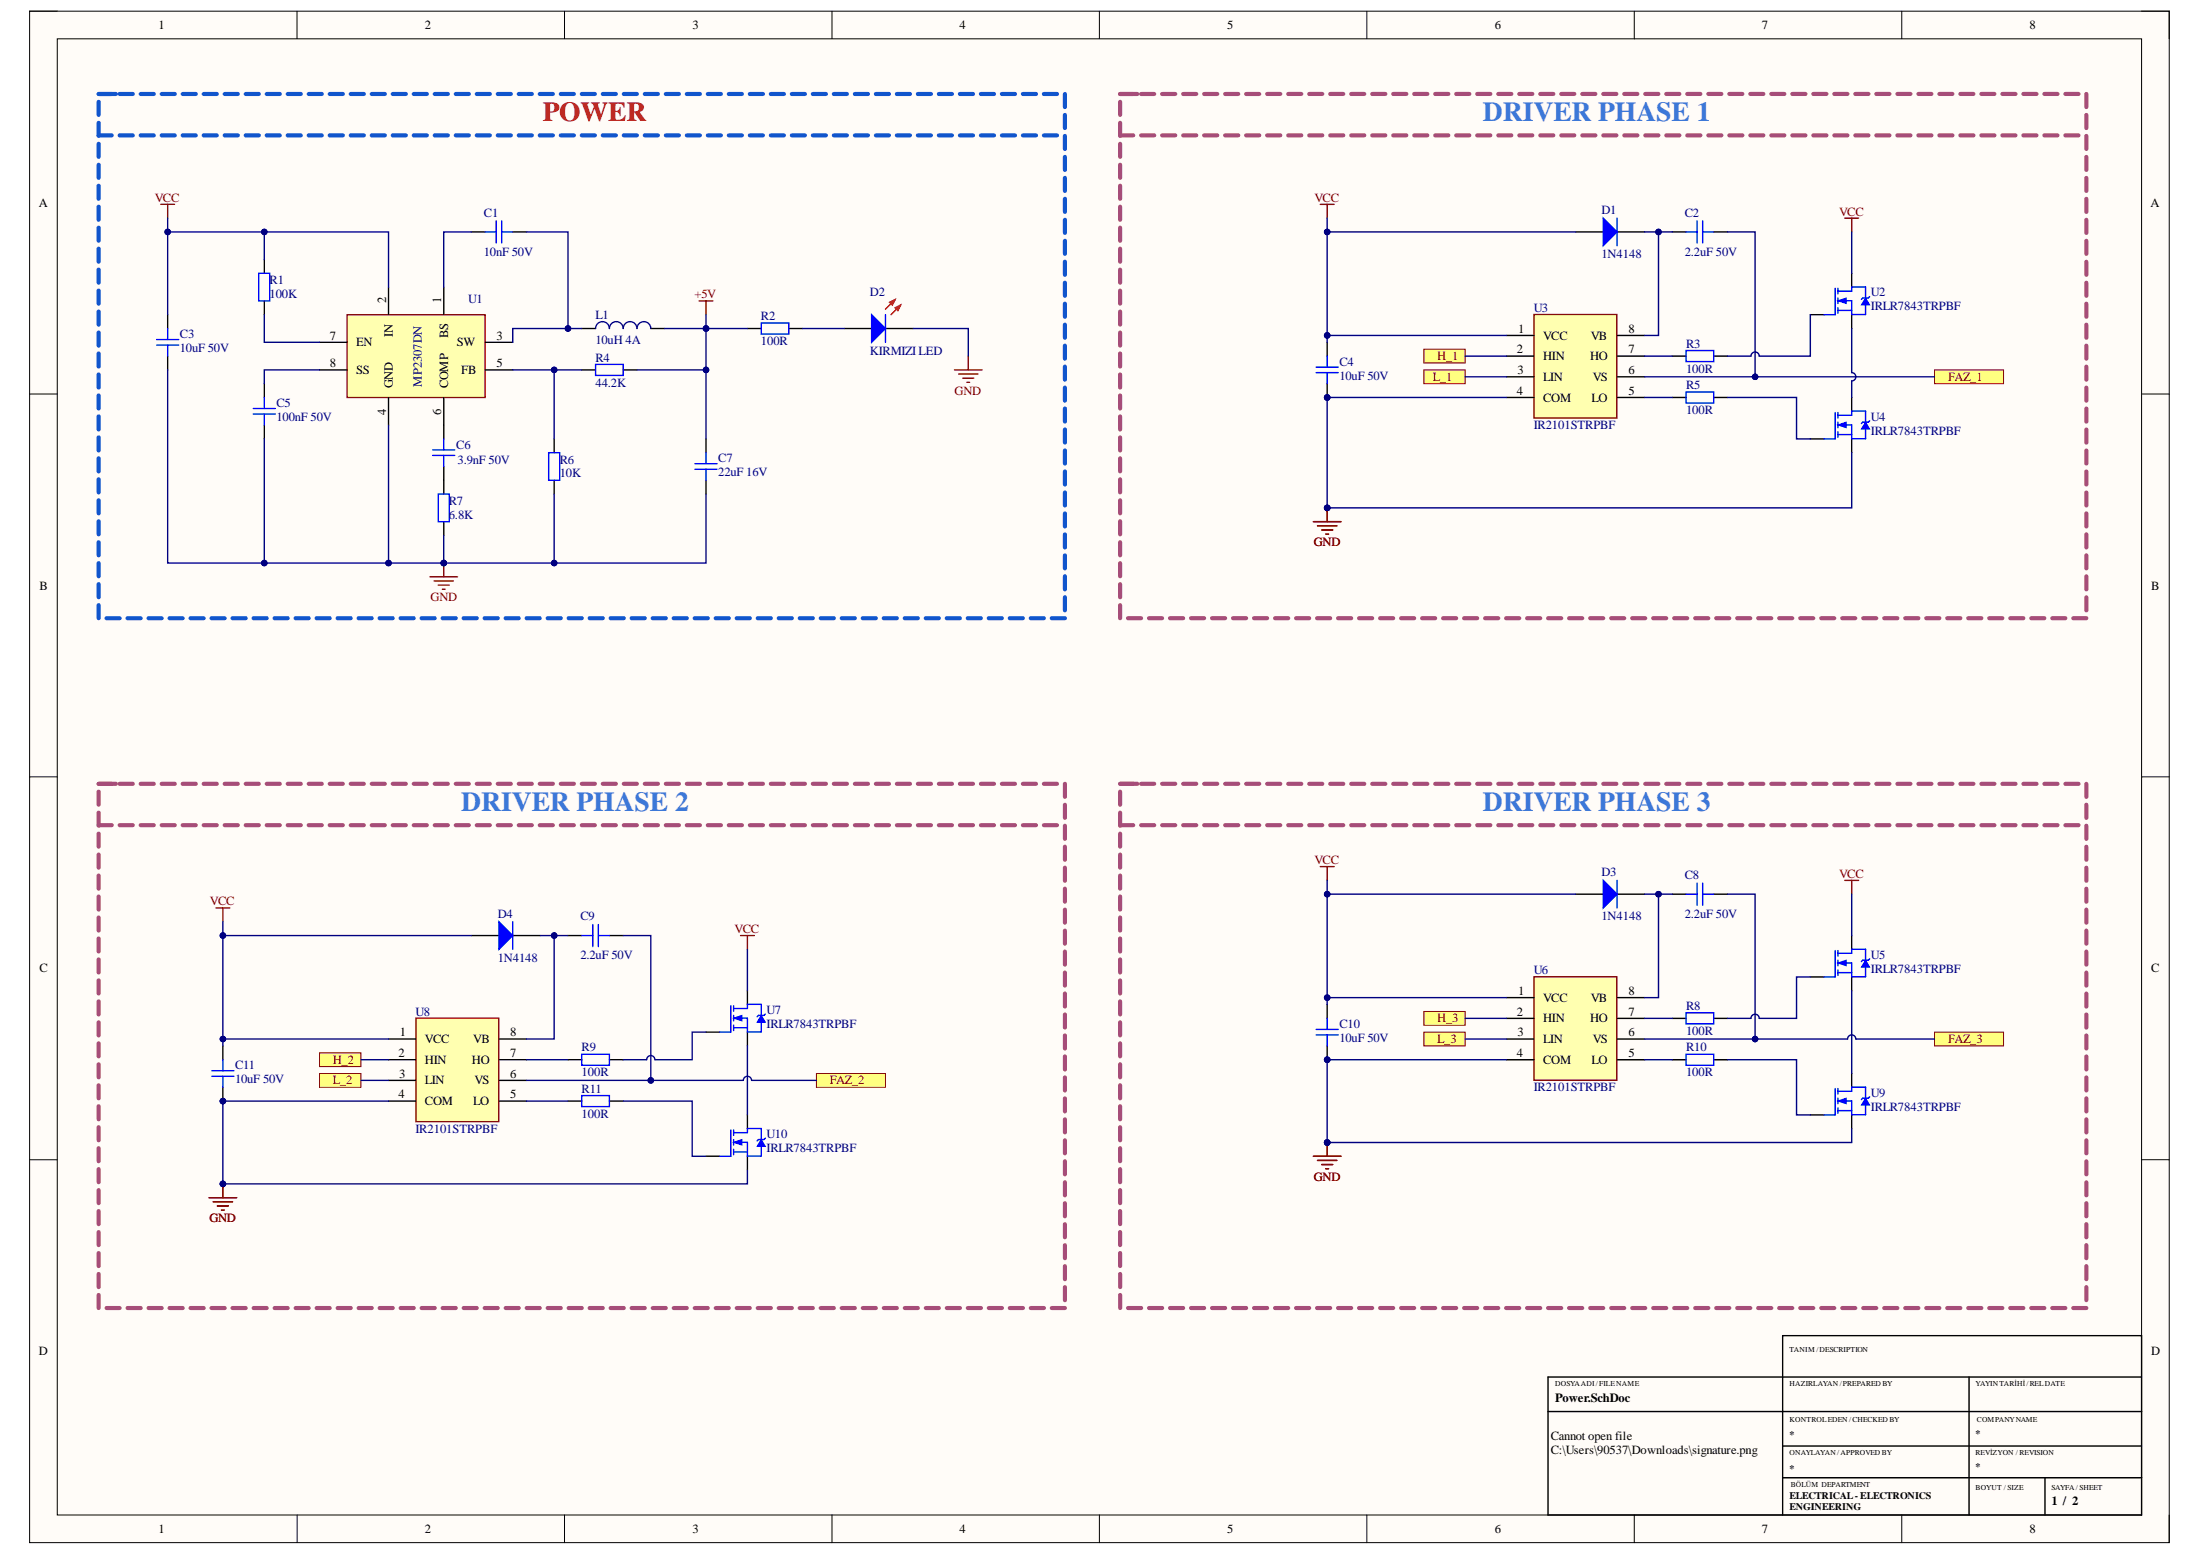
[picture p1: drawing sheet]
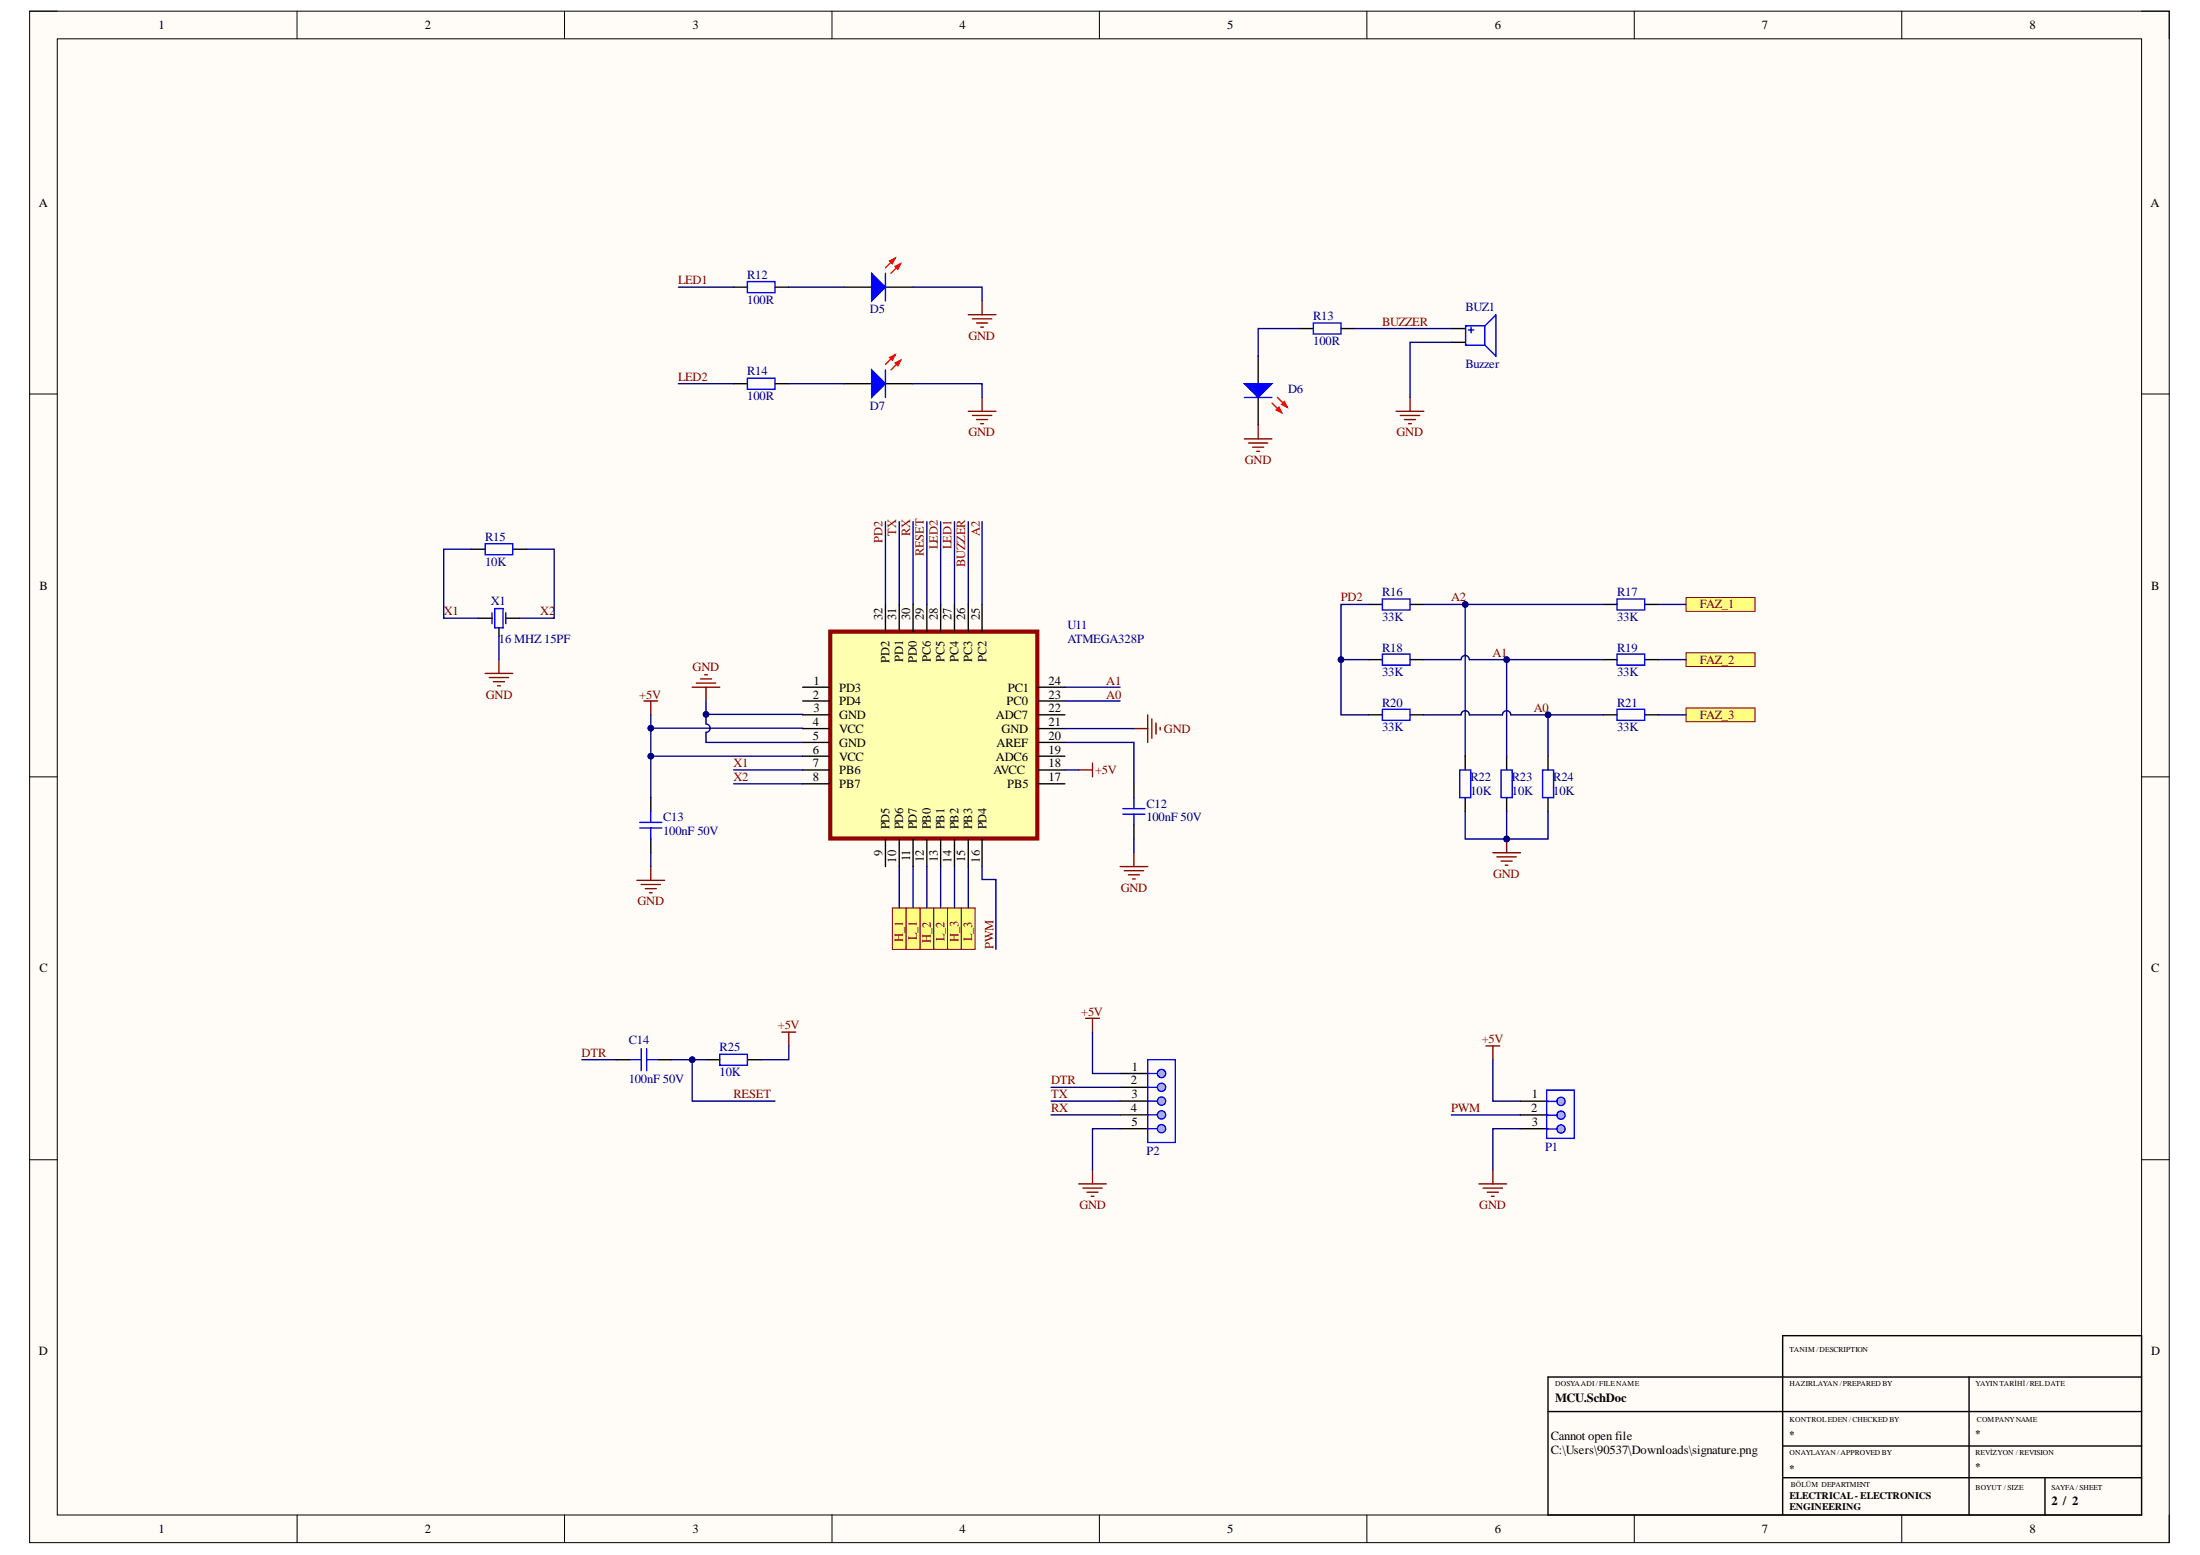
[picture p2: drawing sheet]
# Altium project ESC_Project.PrjPcb
2 sheets, 62 parts. Net scope: global (net labels, ports and power ports of the same name join across sheets).
Board file: ESC_PCB.PcbDoc
Sheets:
  Power.SchDoc
  MCU.SchDoc

## Sheet Power.SchDoc
size A3; SheetNumber: 1; SheetTotal: 2

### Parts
C1  Deger: 10nF 50V  [CAP 0805/2012]  (hidden comment: CAP CER 10000PF 50V X7R 0805)
C2  Deger: 2.2uF 50V  [CAP 1206/3216]  (hidden comment: CAP CER 2.2UF 50V X5R 1206)
C3  Deger: 10uF 50V  [CAP 1206/3216]  (hidden comment: CAP CER 10UF 50V X5R 1206)
C4  Deger: 10uF 50V  [CAP 1206/3216]  (hidden comment: CAP CER 10UF 50V X5R 1206)
C5  Deger: 100nF 50V  [CAP 0805/2012]  (hidden comment: CAP CER 0.1UF 50V X7R 0805)
C6  Deger: 3.9nF 50V  [CAP 0805/2012]  (hidden comment: CAP CER 3900PF 50V X7R 0805)
C7  Deger: 22uF 16V  [CAP 1206/3216]  (hidden comment: CAP CERAMIC 22UF 16V X7S 20% PAD)
C8  Deger: 2.2uF 50V  [CAP 1206/3216]  (hidden comment: CAP CER 2.2UF 50V X5R 1206)
C9  Deger: 2.2uF 50V  [CAP 1206/3216]  (hidden comment: CAP CER 2.2UF 50V X5R 1206)
C10  Deger: 10uF 50V  [CAP 1206/3216]  (hidden comment: CAP CER 10UF 50V X5R 1206)
C11  Deger: 10uF 50V  [CAP 1206/3216]  (hidden comment: CAP CER 10UF 50V X5R 1206)
D1  1N4148 Diyot  [SOD-123]  (value not drawn)
D2  Deger: KIRMIZI LED  [SMD: LED 0805/2012 RED]  (hidden comment: Red 645nm LED Indication - Discrete 1.8V 0805)
D3  1N4148 Diyot  [SOD-123]  (value not drawn)
D4  1N4148 Diyot  [SOD-123]  (value not drawn)
L1  FIXED IND 10UH 4A 68 MOHM SMD  [ASPI-0630LR-100M-T15]  (value not drawn)
R1  Deger: 100K  [RES_0805]  (hidden comment: RES SMD 100K OHM 1% 1/8W 0805)
R2  Deger: 100R  [RES_0805]  (hidden comment: RES SMD 100 OHM 1% 1/8W 0805)
R3  Deger: 100R  [RES_0805]  (hidden comment: RES SMD 100 OHM 1% 1/8W 0805)
R4  Deger: 44.2K  [RES_0805]  (hidden comment: RES SMD 44.2K OHM 1% 1/8W 0805)
R5  Deger: 100R  [RES_0805]  (hidden comment: RES SMD 100 OHM 1% 1/8W 0805)
R6  Deger: 10K  [RES_0805]  (hidden comment: RES SMD 10K OHM 1% 1/8W 0805)
R7  Deger: 6.8K  [RES_0805]  (hidden comment: RES SMD 6.8K OHM 1% 1/8W 0805)
R8  Deger: 100R  [RES_0805]  (hidden comment: RES SMD 100 OHM 1% 1/8W 0805)
R9  Deger: 100R  [RES_0805]  (hidden comment: RES SMD 100 OHM 1% 1/8W 0805)
R10  Deger: 100R  [RES_0805]  (hidden comment: RES SMD 100 OHM 1% 1/8W 0805)
R11  Deger: 100R  [RES_0805]  (hidden comment: RES SMD 100 OHM 1% 1/8W 0805)
U1  IC REG BUCK ADJUSTABLE 3A 8SOIC  [SOIC8_PAD]  (value not drawn)
U2  Deger: IRLR7843TRPBF  [DPAK]  (hidden comment: MOSFET N-CH 30V 161A DPAK)
U3  Deger: IR2101STRPBF  [SOIC8]  (hidden comment: IC GATE DRVR HALF-BRIDGE 8SOIC)
U4  Deger: IRLR7843TRPBF  [DPAK]  (hidden comment: MOSFET N-CH 30V 161A DPAK)
U5  Deger: IRLR7843TRPBF  [DPAK]  (hidden comment: MOSFET N-CH 30V 161A DPAK)
U6  Deger: IR2101STRPBF  [SOIC8]  (hidden comment: IC GATE DRVR HALF-BRIDGE 8SOIC)
U7  Deger: IRLR7843TRPBF  [DPAK]  (hidden comment: MOSFET N-CH 30V 161A DPAK)
U8  Deger: IR2101STRPBF  [SOIC8]  (hidden comment: IC GATE DRVR HALF-BRIDGE 8SOIC)
U9  Deger: IRLR7843TRPBF  [DPAK]  (hidden comment: MOSFET N-CH 30V 161A DPAK)
U10  Deger: IRLR7843TRPBF  [DPAK]  (hidden comment: MOSFET N-CH 30V 161A DPAK)

### Ports
FAZ_1, FAZ_2, FAZ_3, H_1, H_2, H_3, L_1, L_2, L_3

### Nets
+5V: C7.2 L1.2 R2.1 R4.2
GND: C3.1 C4.1 C5.1 C7.1 C10.1 C11.1 D2.2(K) R6.1 R7.1 U1.4(GND) U3.4(COM) U4.3(S) U6.4(COM) U8.4(COM) U9.3(S) U10.3(S)
VCC: C3.2 C4.2 C10.2 C11.2 D1.1(A) D3.1(A) D4.1(A) R1.2 U1.2(IN) U2.4(D) U3.1(VCC) U5.4(D) U6.1(VCC) U7.4(D) U8.1(VCC)
NetC1_1: C1.1 U1.1(BS)
NetC1_2: C1.2 L1.1 U1.3(SW)
NetC2_1: C2.1 D1.2(K) U3.8(VB)
NetC2_2: C2.2 U3.6(VS) ; port FAZ_1
NetC5_2: C5.2 U1.8(SS)
NetC6_1: C6.1 R7.2
NetC6_2: C6.2 U1.6(COMP)
NetC8_1: C8.1 D3.2(K) U6.8(VB)
NetC8_2: C8.2 U6.6(VS) ; port FAZ_3
NetC9_1: C9.1 D4.2(K) U8.8(VB)
NetC9_2: C9.2 U8.6(VS) ; port FAZ_2
NetD2_1: D2.1(A) R2.2
NetR1_1: R1.1 U1.7(EN)
NetR3_1: R3.1 U3.7(HO)
NetR3_2: R3.2 U2.1(G)
NetR4_1: R4.1 R6.2 U1.5(FB)
NetR5_1: R5.1 U3.5(LO)
NetR5_2: R5.2 U4.1(G)
NetR8_1: R8.1 U6.7(HO)
NetR8_2: R8.2 U5.1(G)
NetR9_1: R9.1 U8.7(HO)
NetR9_2: R9.2 U7.1(G)
NetR10_1: R10.1 U6.5(LO)
NetR10_2: R10.2 U9.1(G)
NetR11_1: R11.1 U8.5(LO)
NetR11_2: R11.2 U10.1(G)
NetU2_3: U2.3(S) U4.4(D)
NetU3_2: U3.2(HIN) ; port H_1
NetU3_3: U3.3(LIN) ; port L_1
NetU5_3: U5.3(S) U9.4(D)
NetU6_2: U6.2(HIN) ; port H_3
NetU6_3: U6.3(LIN) ; port L_3
NetU7_3: U7.3(S) U10.4(D)
NetU8_2: U8.2(HIN) ; port H_2
NetU8_3: U8.3(LIN) ; port L_2

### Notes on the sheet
- POWER
- DRIVER PHASE 1
- DRIVER PHASE 2
- DRIVER PHASE 3

## Sheet MCU.SchDoc
size A3; SheetNumber: 2; SheetTotal: 2

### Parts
BUZ1  Deger: Buzzer  [BUZ: CMT-7525]  (hidden comment: BUZZER MAGN 3.6V 7.5X7.5MM SMD)
C12  Deger: 100nF 50V  [CAP 0805/2012]  (hidden comment: CAP CER 0.1UF 50V X7R 0805)
C13  Deger: 100nF 50V  [CAP 0805/2012]  (hidden comment: CAP CER 0.1UF 50V X7R 0805)
C14  Deger: 100nF 50V  [CAP 0805/2012]  (hidden comment: CAP CER 0.1UF 50V X7R 0805)
D5  Red 645nm LED Indication - Discrete 1.8V 0805  [SMD: LED 0805/2012 RED]  (value not drawn)
D6  Red 645nm LED Indication - Discrete 1.8V 0805  [SMD: LED 0805/2012 RED]  (value not drawn)
D7  Red 645nm LED Indication - Discrete 1.8V 0805  [SMD: LED 0805/2012 RED]  (value not drawn)
P1  WR-PHD 2.54 mm Angled Socket Header  [PWM_CONN]  (value not drawn)
P2  WR-PHD 2.54 mm Angled Socket Header  [TTL_CONN_5]  (value not drawn)
R12  Deger: 100R  [RES_0805]  (hidden comment: RES SMD 100 OHM 1% 1/8W 0805)
R13  Deger: 100R  [RES_0805]  (hidden comment: RES SMD 100 OHM 1% 1/8W 0805)
R14  Deger: 100R  [RES_0805]  (hidden comment: RES SMD 100 OHM 1% 1/8W 0805)
R15  Deger: 10K  [RES_0805]  (hidden comment: RES SMD 10K OHM 1% 1/8W 0805)
R16  Deger: 33K  [RES_0805]  (hidden comment: RES SMD 33K OHM 1% 1/8W 0805)
R17  Deger: 33K  [RES_0805]  (hidden comment: RES SMD 33K OHM 1% 1/8W 0805)
R18  Deger: 33K  [RES_0805]  (hidden comment: RES SMD 33K OHM 1% 1/8W 0805)
R19  Deger: 33K  [RES_0805]  (hidden comment: RES SMD 33K OHM 1% 1/8W 0805)
R20  Deger: 33K  [RES_0805]  (hidden comment: RES SMD 33K OHM 1% 1/8W 0805)
R21  Deger: 33K  [RES_0805]  (hidden comment: RES SMD 33K OHM 1% 1/8W 0805)
R22  Deger: 10K  [RES_0805]  (hidden comment: RES SMD 10K OHM 1% 1/8W 0805)
R23  Deger: 10K  [RES_0805]  (hidden comment: RES SMD 10K OHM 1% 1/8W 0805)
R24  Deger: 10K  [RES_0805]  (hidden comment: RES SMD 10K OHM 1% 1/8W 0805)
R25  Deger: 10K  [RES_0805]  (hidden comment: RES SMD 10K OHM 1% 1/8W 0805)
U11  IC MCU 8BIT 32KB FLASH 32TQFP  [TQFP32]  (value not drawn)
X1  Deger: 16 MHZ 15PF  [CRYSTAL_16MHZ(CTSE16)]  (hidden comment: CERAMIC RES 16.0000MHZ 15PF SMD)

### Ports
FAZ_1, FAZ_2, FAZ_3, H_1, H_2, H_3, L_1, L_2, L_3

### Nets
+5V: C13.2 P1.1 P2.1 R25.2 U11.4(VCC) U11.6(VCC) U11.18(AVCC)
GND: BUZ1.2(Negative) C12.1 C13.1 D5.2(K) D6.2(K) D7.2(K) P1.3 P2.5 R22.1 R23.1 R24.1 U11.3(GND) U11.5(GND) U11.21(GND) X1.2(GND)
A0: R20.2 R21.1 R24.2 U11.23(PC0)
A1: R18.2 R19.1 R23.2 U11.24(PC1)
A2: R16.2 R17.1 R22.2 U11.25(PC2)
BUZZER: BUZ1.1(Positive) R13.2 U11.26(PC3)
DTR: C14.1 P2.2
LED1: R12.1 U11.27(PC4)
LED2: R14.1 U11.28(PC5)
PD2: R16.1 R18.1 R20.1 U11.32(PD2)
PWM: P1.2 U11.16(PD4)
RESET: C14.2 R25.1 U11.29(PC6)
RX: P2.4 U11.30(PD0)
TX: P2.3 U11.31(PD1)
X1: R15.1 U11.7(PB6) X1.1(OSC1)
X2: R15.2 U11.8(PB7) X1.3(OSC2)
NetC2_2: R17.2 ; port FAZ_1
NetC8_2: R21.2 ; port FAZ_3
NetC9_2: R19.2 ; port FAZ_2
NetC12_2: C12.2 U11.20(AREF)
NetD5_1: D5.1(A) R12.2
NetD6_1: D6.1(A) R13.1
NetD7_1: D7.1(A) R14.2
NetU3_2: U11.10(PD6) ; port H_1
NetU3_3: U11.11(PD7) ; port L_1
NetU6_2: U11.14(PB2) ; port H_3
NetU6_3: U11.15(PB3) ; port L_3
NetU8_2: U11.12(PB0) ; port H_2
NetU8_3: U11.13(PB1) ; port L_2

Not connected (* = marked no-connect by the designer): U11 1(PD3) 2(PD4) 9(PD5) 17(PB5) 19(ADC6) 22(ADC7)

## Nets that join several sheets
+5V: Power (C7.2 L1.2 R2.1 R4.2), MCU (7 pins)
GND: Power (16 pins), MCU (15 pins)
NetC2_2: Power (C2.2 U3.6), MCU (R17.2)
NetC8_2: Power (C8.2 U6.6), MCU (R21.2)
NetC9_2: Power (C9.2 U8.6), MCU (R19.2)
NetU3_2: Power (U3.2), MCU (U11.10)
NetU3_3: Power (U3.3), MCU (U11.11)
NetU6_2: Power (U6.2), MCU (U11.14)
NetU6_3: Power (U6.3), MCU (U11.15)
NetU8_2: Power (U8.2), MCU (U11.12)
NetU8_3: Power (U8.3), MCU (U11.13)
